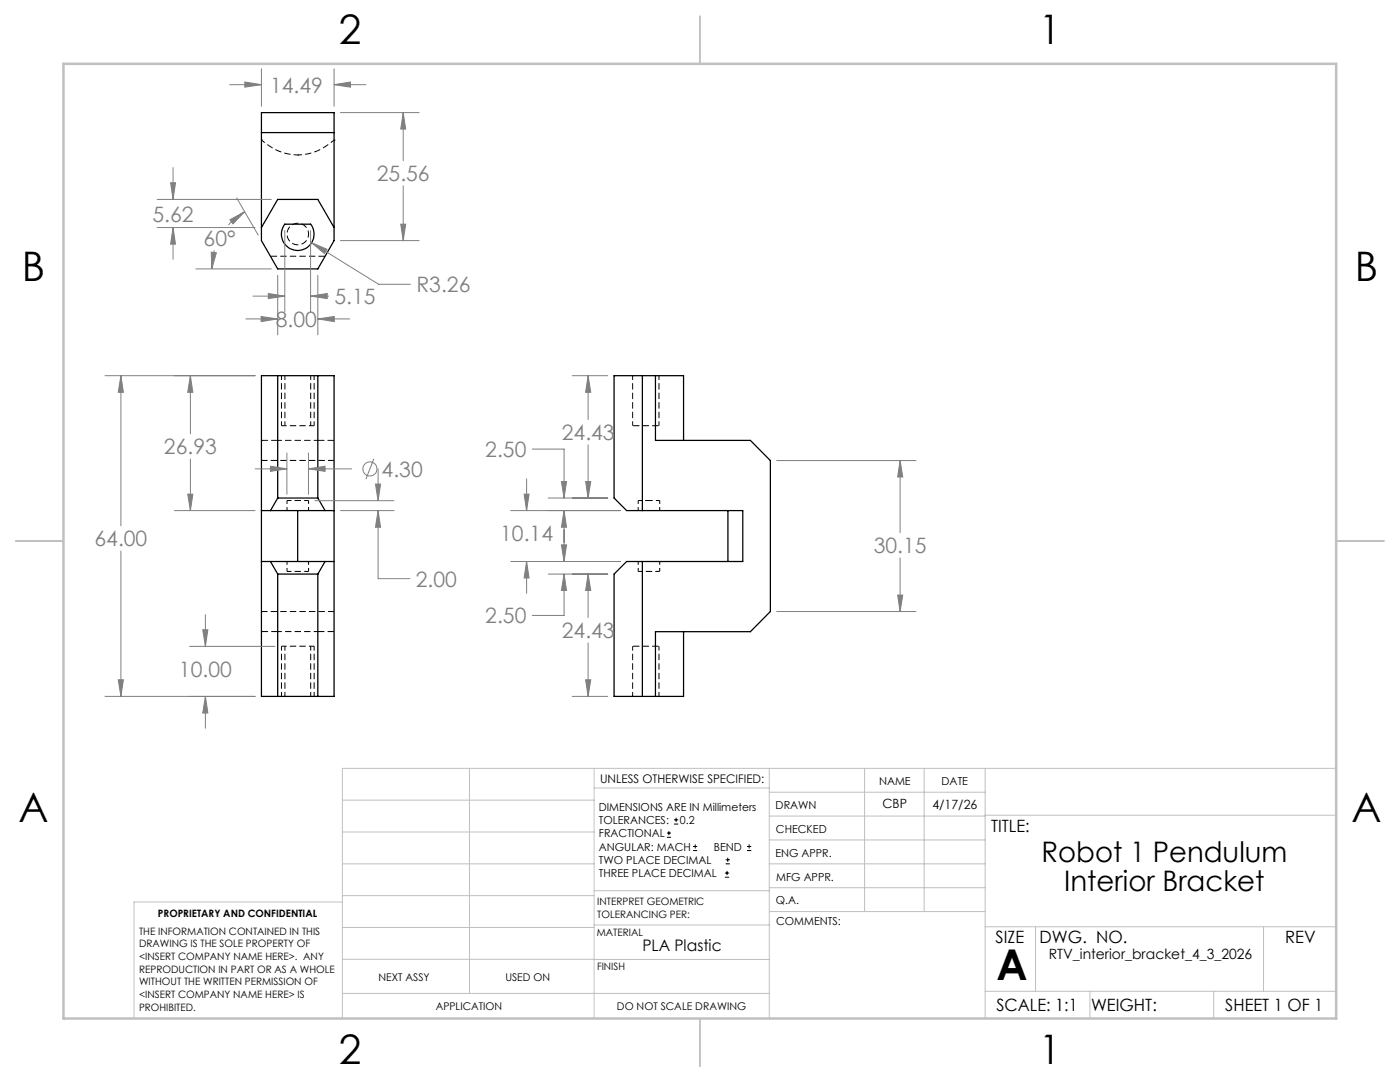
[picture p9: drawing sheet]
<svg xmlns="http://www.w3.org/2000/svg" width="279mm" height="216mm" viewBox="0 0 279 216" stroke-linecap="round" stroke-linejoin="round" font-family="sans-serif">
<g fill="none" stroke="#000" stroke-width=".2" stroke-dasharray="1.3 .6" stroke-dashoffset=".4" stroke-linecap="butt">
<path d="M52.2 28a11.4 11.4 0 0 0 7.2 2.9M59.4 30.9a11.2 11.2 0 0 0 7.3-2.9M56.2 74.9v10M126.3 74.9v10M55.4 87.9h8M56.9 84.9v-10M61.6 99.9h-4.3M62 84.9v-10M62.7 84.9v-10M131.5 84.9v-10M57.3 114h4.3M127.4 114h4.3"/>
<path d="M55.4 126h8M56.2 128.9v10M56.9 128.9v10M62 128.9v10M62.7 138.9v-10M126.3 128.9v10M131.5 128.9v10"/>
</g>
<path d="M56.2 84.9h6.5M62.7 128.9h-6.5" fill="none" stroke="#000" stroke-width=".2" stroke-dasharray="1.3 .6" stroke-dashoffset=".2" stroke-linecap="butt"/>
<path d="M64.9 51.1h-10.9M52.2 87.9h3.2M63.4 87.9h3.3M52.2 126h3.2M63.4 126h3.3" fill="none" stroke="#000" stroke-width=".2" stroke-dasharray="1.3 .6" stroke-linecap="butt"/>
<path d="M52.2 91.9h14.5M66.7 122h-14.5" fill="none" stroke="#000" stroke-width=".2" stroke-dasharray="1.3 .6" stroke-dashoffset=".1" stroke-linecap="butt"/>
<path d="M61.6 46.7a2.15 2.15 0 0 1-3.1 1.9 2.15 2.15 0 0 1-.3-3.6 2.15 2.15 0 0 1 3.4 1.4v.3M57.3 99.9v2M127.4 99.9v2M57.3 112v2M61.6 101.9v-2M61.6 114v-2M127.4 112v2M131.7 114v-2M131.7 101.9v-2" fill="none" stroke="#000" stroke-width=".2" stroke-dasharray="1.3 .6" stroke-dashoffset=".6" stroke-linecap="butt"/>
<g fill="none" stroke="#000" stroke-width=".25">
<path d="M52.2 22.5h14.5v25.5l-3.3 5.7h-8l-3.2-5.7zM52.2 26.5h14.5M52.2 45.4l3.2-5.6h8l3.3 5.6M56.8 44.7h5.2a3.3 3.3 0 0 1-.4 4.4 3.3 3.3 0 0 1-4.4 0 3.3 3.3 0 0 1-.4-4.4zM52.2 75h14.5v64h-14.5zM55.4 75v24.4M63.4 75v24.4M128.2 75v26.9M130.8 75v12.9h19l3.9 4v30.1l-3.9 4h-19v13M55.4 99.4h8M55.4 99.4l-1.4 2.5M63.4 99.4l1.5 2.5"/>
<path d="M136.4 87.9v-12.9h-13.8v24.4l2.5 2.5h23.1v10.1h-23.1l-2.5 2.5v24.5h13.8v-13M52.2 101.9h14.5M52.2 112h14.5M54 112l1.4 2.5M55.4 114.5v24.5M55.4 114.5h8M59.4 101.9v10.1M63.4 114.5v24.5M64.9 112l-1.5 2.5M128.2 112v27M145.3 101.9v10.1"/>
</g>
<path d="M126.3 84.9h5.2M131.5 128.9h-5.2" fill="none" stroke="#000" stroke-width=".2" stroke-dasharray="1.3 .6" stroke-dashoffset="-.1" stroke-linecap="butt"/>
<path d="M129.5 99.9h-2.1M131.7 99.9h-2.2" fill="none" stroke="#000" stroke-width=".2" stroke-dasharray="1.3 .6" stroke-dashoffset=".5" stroke-linecap="butt"/>
<path d="M52.2 28h.1M59.4 30.9h.1M66.7 28h.1" fill="none" stroke="#000" stroke-width=".2" stroke-dasharray="1.3 .6"/>
<g fill="none" stroke="#808080" stroke-width=".2">
<path d="M45.8 16.9h6.4M48.9 16.4l3.3 .5-3.3 .5zM52.2 13.7v7.5M66.7 16.9l3.3-.5v1zM66.7 13.7v7.5M66.7 16.9h6.3M31.4 39.8h22.8M34 36.5h1l-.5 3.3zM34.5 33.4v6.4M47.2 39.5l4.3 7.4M67.9 22.5h15.7M80.5 22.5l.5 3.3h-1z"/>
<path d="M80.5 22.5v9.6M80.5 37.1v10.9M31.4 45.4h19.5M34.5 45.4l.5 3.3h-1zM34.5 45.4v6.4M39.1 53.7h15.1M42.2 50.3l1 .1-.9 3.3zM42.8 50l-.5 2.2v1.5M45.9 43.9l2.9-1.6-2.3 2.4zM48.8 42.3a13.6 13.6 0 0 0-3.2 2.6M50.5 59.1h6.3M53.6 58.6l3.2 .5-3.2 .5z"/>
<path d="M55.4 54.9v11.9M56.8 46v16.3M62 59.1l3.3-.5v1zM62 46v16.3M62 59.1h3.6M62.2 48.4l3.1 1.3-.6 .9zM62.2 48.4l13.4 8.3h6.3M63.4 54.9v11.9M67.9 48h15.7M80 44.7h1l-.5 3.3zM21 75h29.9M24.1 75l.5 3.3h-1z"/>
<path d="M24.1 75v29.9M38 75l.5 3.3h-1zM38 75v11.6M49.1 63.6h6.3M52.1 63.1l3.3 .5-3.3 .6zM63.4 63.6l3.3-.5v1.1zM63.4 63.6h6.4M114.2 75h7.1M117.4 75l.5 3.3h-1zM117.4 75v8.7M37.5 98.6h1l-.5 3.3zM38 91.6v10.3"/>
<path d="M50.9 93.6h6.4M54 93l3.3 .6-3.3 .5zM57.3 90.4v8.2M61.6 93.6l3.3-.6v1.1zM61.6 90.4v8.2M61.6 93.6h8.6M62.8 99.9h15.8M74.6 91.5l-1.6 4.1M74.9 96.6h1.1l-.5 3.3zM75.5 93.6v6.3M104.6 98.6h1l-.5 3.3zM105.1 95.5v6.4"/>
<path d="M106.2 89.6h6.4v9.8M109.4 99.4h11.9M112 96.1h1.1l-.5 3.3zM116.9 96.1h1l-.5 3.3zM117.4 88.8v10.6M155 91.9h27.8M179.6 91.9l.6 3.3h-1.1zM179.6 91.9v14.4M24.1 110v29M34.8 101.9h16.1M67.9 101.9h10.7M75.5 101.9l.5 3.3h-1.1z"/>
<path d="M75.5 101.9v13.6h6.3M101.9 101.9h21.9M101.9 112h21.9M105.1 112l.5 3.3h-1zM105.1 112v6.4M109.4 114.5h11.9M112 108.7h1.1l-.5 3.3zM112.6 101.9l.5 3.3h-1.1zM112.6 114.5l.5 3.3h-1.1zM112.6 101.9v10.1M112.6 114.5v8.3h-6.4M117.4 114.5l.5 3.3h-1z"/>
<path d="M117.4 114.5v8.7M179.1 118.7h1.1l-.6 3.3zM179.6 111.3v10.7M21 139h29.9M23.6 135.6h1l-.5 3.4zM37.8 129h17.1M40.5 125.7h1l-.5 3.3zM41 139l.5 3.3h-1zM41 122.6v6.4M41 139v6.3M114.2 139h7.1M116.9 135.6h1l-.5 3.4z"/>
<path d="M117.4 128.3v10.7M155 122h27.8"/>
<circle cx="73.8" cy="93.6" r="1.41"/>
</g>
<g fill="none" stroke="#000" stroke-width=".2">
<path d="M133.1 167.1h.8M133.1 166.2h.8M133.5 165.8v.9M134.5 164.4h.9M134.5 163.6h.9M134.9 163.2v.8M138.3 169.7h.8M138.3 168.9h.8M138.7 168.5v.8M144.7 175h.8M144.7 174.2h.8M144.8 172.4h.9"/>
<path d="M144.8 171.6h.9M145.1 173.8v.8M145.2 171.1v.9M149.1 169.7h.8M149.1 168.9h.8M149.5 168.5v.8"/>
</g>
<g fill="none" stroke="#c0c0c0" stroke-width=".2">
<path d="M68.3 159.7h50.3M93.7 153.3v44.9M118.6 153.3v49.9M118.6 157.2h34.9M153.5 153.3v49.9M153.5 158.1h43.1M172.5 153.3v28.6M184.4 153.3v28.6M196.6 153.3v49.9M266.7 153.3h-198.4v49.9M68.3 178.7h50.3M68.3 172.4h50.3"/>
<path d="M68.3 166h50.3M68.3 180h-41.6v23.2M118.6 177.7h35M153.5 167.6h43.1M153.5 162.8h43.1M153.5 172.4h43.1M153.5 177.1h43.1M196.6 162.7h70.1M68.3 198.2h85.2M68.3 191.4l85.2 .1M68.3 185.1h50.3M118.6 184.6h35"/>
<path d="M153.6 181.9h43M196.6 197.8h70.1M196.6 184.9h70.1M206.7 184.9v12.9M217.5 197.8v5.4M242.2 197.8v5.4M252.2 184.9v12.9"/>
</g>
<path d="M139.7 3.2v9.5M3.1 107.9h9.6M266.7 107.9h9.5M139.7 203.2v9.6" fill="none" stroke="#c0c0c0" stroke-width=".25"/>
<path d="M12.7 12.7h254v190.5h-254z" fill="none" stroke="#c0c0c0" stroke-width=".5"/>
<path d="M37.5 98.6h1l-.5 3.3zM38 75l.5 3.3h-1zM23.6 135.6h1l-.5 3.4zM24.1 75l.5 3.3h-1zM75.5 101.9l.5 3.3h-1.1zM74.9 96.6h1.1l-.5 3.3zM61.6 93.6l3.3-.6v1.1zM54 93l3.3 .6-3.3 .5zM40.5 125.7h1l-.5 3.3zM41 139l.5 3.3h-1zM179.6 91.9l.6 3.3h-1.1zM179.1 118.7h1.1l-.6 3.3zM104.6 98.6h1l-.5 3.3zM105.1 112l.5 3.3h-1zM112 96.1h1.1l-.5 3.3zM112.6 101.9l.5 3.3h-1.1zM112 108.7h1.1l-.5 3.3zM112.6 114.5l.5 3.3h-1.1zM117.4 114.5l.5 3.3h-1zM116.9 135.6h1l-.5 3.4zM116.9 96.1h1l-.5 3.3zM117.4 75l.5 3.3h-1zM34 36.5h1l-.5 3.3zM34.5 45.4l.5 3.3h-1zM52.1 63.1l3.3 .5-3.3 .6zM63.4 63.6l3.3-.5v1.1zM80.5 22.5l.5 3.3h-1zM80 44.7h1l-.5 3.3zM62.2 48.4l2.5 2.2 .6-.9zM53.6 58.6l3.2 .5-3.2 .5zM62 59.1l3.3-.5v1zM45.9 43.9l2.9-1.6-2.3 2.4zM42.2 50.3l1 .1-.9 3.3zM48.9 16.4l3.3 .5-3.3 .5zM66.7 16.9l3.3-.5v1z" fill="#808080"/>
<text font-size="8.5" x="198.9" y="195.5">A</text>
<g font-size="8.1">
<text x="67.6" y="8.9">2</text>
<text x="207.3" y="8.9">1</text>
<text x="4.4" y="56.1">B</text>
<text x="270.4" y="56.1">B</text>
<text x="3.7" y="164.1">A</text>
<text x="269.7" y="164.1">A</text>
<text x="67.6" y="212.4">2</text>
<text x="207.3" y="212.4">1</text>
</g>
<g font-size="5.6">
<text x="207.9" y="172.1">Robot 1 Pendulum</text>
<text x="212.4" y="177.7">Interior Bracket</text>
</g>
<g font-size="4.2" fill="#808080">
<text x="53.9" y="18.5">14.49</text>
<text x="75.2" y="36.2">25.56</text>
<text x="30.4" y="44.3">5.62</text>
<text x="40.6" y="49">60°</text>
<text x="83.1" y="58.3">R3.26</text>
<text x="55.1" y="65.2">8.00</text>
<text x="66.8" y="60.7">5.15</text>
<text x="112.1" y="87.8">24.43</text>
<text x="32.7" y="90.7">26.93</text>
<text x="76.2" y="95.1">4.30</text>
<text x="96.9" y="91.2">2.50</text>
<text x="99.8" y="107.9">10.14</text>
<text x="18.9" y="109">64.00</text>
<text x="174.4" y="110.4">30.15</text>
<text x="83" y="117">2.00</text>
<text x="96.9" y="124.4">2.50</text>
<text x="112.1" y="127.3">24.43</text>
<text x="35.7" y="135.2">10.00</text>
</g>
<g font-size="3.4">
<text x="197.8" y="166">TITLE:</text>
<text x="198.7" y="188.1">SIZE</text>
<text x="207.5" y="188.1">DWG. NO.</text>
<text x="256.5" y="188.2">REV</text>
<text x="198.8" y="201.7">SCALE: 1:1</text>
<text x="217.7" y="201.8">WEIGHT:</text>
<text x="244.5" y="201.7">SHEET 1 OF 1</text>
</g>
<text font-size="3.2" x="128.2" y="189.8">PLA Plastic</text>
<text font-size="2.8" x="209.3" y="191.3">RTV_interior_bracket_4_3_2026</text>
<g font-size="2.5">
<text x="176.1" y="161.3">CBP</text>
<text x="186.1" y="161.4">4/17/26</text>
</g>
<text font-size="2.4" x="119.8" y="156.2">UNLESS OTHERWISE SPECIFIED:</text>
<g font-size="2.2">
<text x="119.5" y="161.8">DIMENSIONS ARE IN Millimeters</text>
<text x="154.8" y="161.4">DRAWN</text>
<text x="175.4" y="156.6">NAME</text>
<text x="187.9" y="156.7">DATE</text>
<text x="119.5" y="164.4">TOLERANCES:</text>
<text x="119.5" y="167.1">FRACTIONAL</text>
<text x="135.7" y="164.4">0.2</text>
<text x="154.9" y="166.3">CHECKED</text>
<text x="119.5" y="169.7">ANGULAR: MACH</text>
<text x="119.5" y="172.4">TWO PLACE DECIMAL</text>
<text x="142.5" y="169.7">BEND</text>
<text x="154.8" y="170.9">ENG APPR.</text>
<text x="119.5" y="175">THREE PLACE DECIMAL</text>
<text x="154.9" y="175.7">MFG APPR.</text>
<text x="154.9" y="180.4">Q.A.</text>
<text x="154.9" y="184.6">COMMENTS:</text>
</g>
<g font-size="2.1">
<text x="75.5" y="195.7">NEXT ASSY</text>
<text x="100.9" y="195.7">USED ON</text>
<text x="86.9" y="201.5">APPLICATION</text>
<text x="123.1" y="201.6">DO NOT SCALE DRAWING</text>
</g>
<g font-size="2">
<text x="31.5" y="182.9">PROPRIETARY AND CONFIDENTIAL</text>
<text x="119.2" y="180.6">INTERPRET GEOMETRIC</text>
<text x="119.2" y="183.1">TOLERANCING PER:</text>
<text x="27.8" y="186.5">THE INFORMATION CONTAINED IN THIS</text>
<text x="27.8" y="189">DRAWING IS THE SOLE PROPERTY OF</text>
<text x="27.8" y="191.6">&lt;INSERT COMPANY NAME HERE&gt;. ANY</text>
<text x="119.1" y="186.7">MATERIAL</text>
<text x="27.8" y="194.1">REPRODUCTION IN PART OR AS A WHOLE</text>
<text x="27.8" y="196.6">WITHOUT THE WRITTEN PERMISSION OF</text>
<text x="119.1" y="193.5">FINISH</text>
<text x="27.8" y="199.1">&lt;INSERT COMPANY NAME HERE&gt; IS</text>
<text x="27.8" y="201.7">PROHIBITED.</text>
</g>
</svg>
